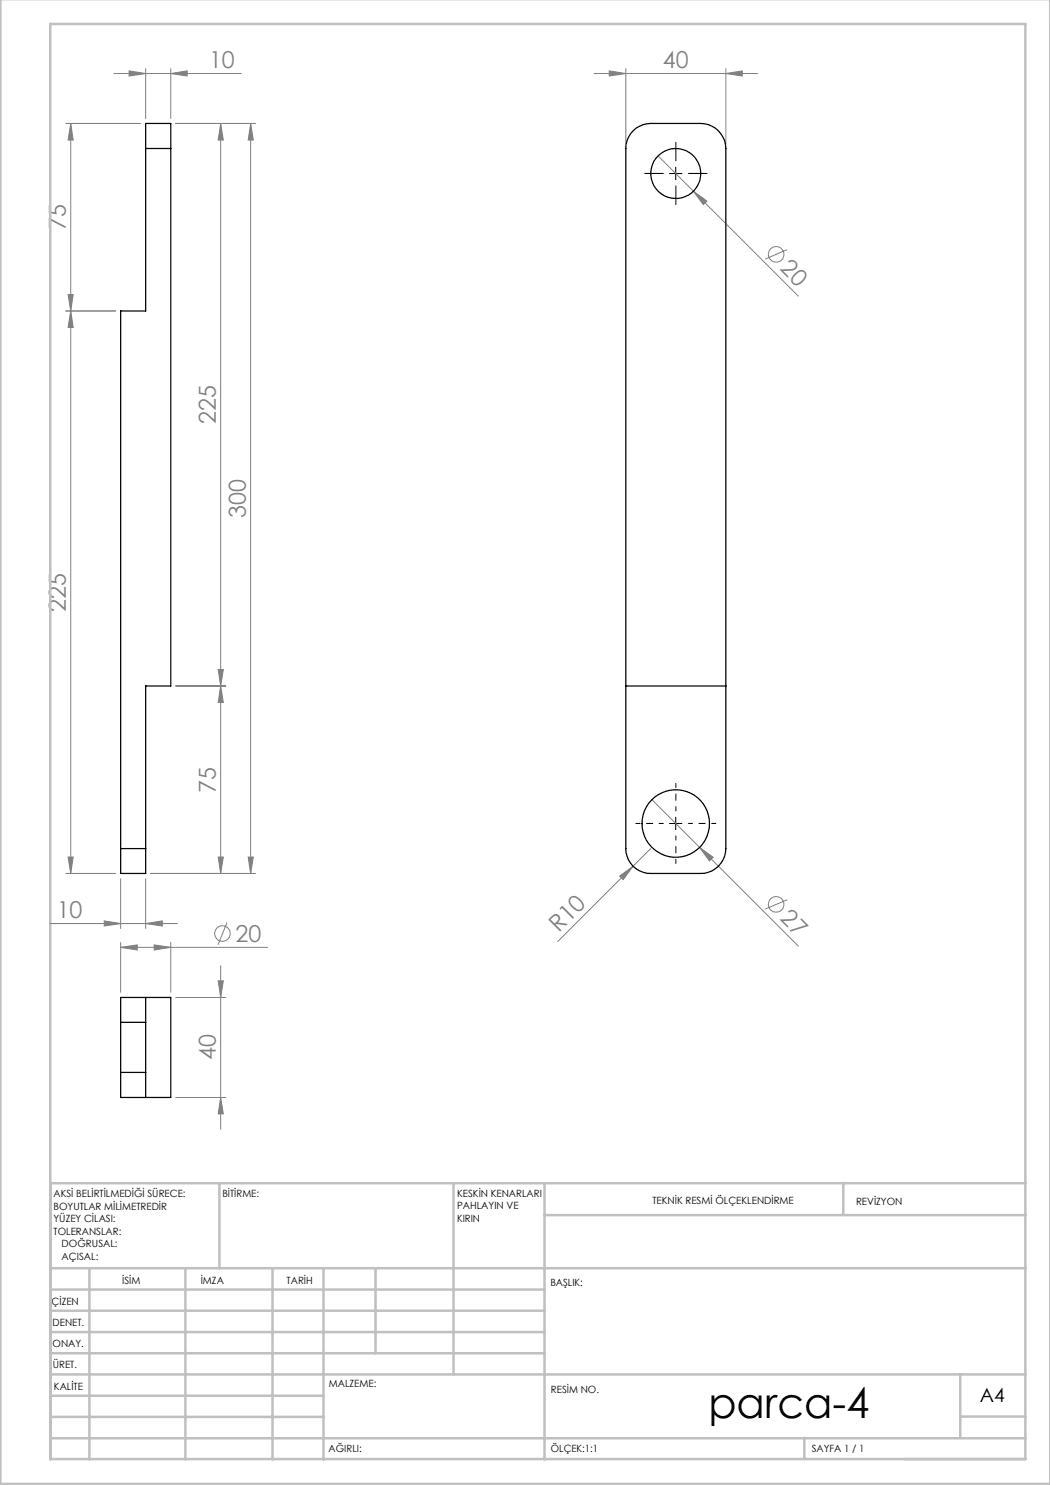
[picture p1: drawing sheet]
<svg xmlns="http://www.w3.org/2000/svg" width="210mm" height="297mm" viewBox="0 0 210 297" stroke-linecap="round" stroke-linejoin="round" font-family="sans-serif">
<g fill="none" stroke="#808080" stroke-width=".2">
<path d="M22.8 14.7h25.5M25.8 14.2l3.3 .5-3.3 .5zM29.1 13.7v10M34.1 14.7l3.3-.5v1zM34.1 13.7v10M118.8 14.7h32.7M121.8 14.2l3.4 .5-3.4 .5zM125.2 13.7v15M145.2 14.7l3.2-.5v1zM145.2 13.7v15M13.2 24.7h15M14.1 24.7l.5 3.3h-1z"/>
<path d="M14.1 24.7v150M35.1 24.7h16.1M44.1 24.7v150M44.1 24.7l.6 3.3h-1.1zM50.1 24.7v150M50.1 24.7l.6 3.3h-1.1zM131.6 31.2l28.1 28M138.7 38.2l2.7 2-.7 .7zM13.6 58.9h1l-.5 3.3zM157.4 49.9l-4.4 1.9M13.2 62.2h9.9M14.1 62.2l.5 3.3h-1z"/>
<path d="M35.1 137.2h10.1M43.6 133.9h1.1l-.6 3.3zM44.1 137.2l.6 3.3h-1.1zM130.4 159.9l9.5 9.6M13.2 174.7h9.9M13.6 171.4h1l-.5 3.3zM24.1 175.7v10M29.1 175.7v10M30.1 174.7h21.1M43.6 171.4h1.1l-.6 3.3zM49.6 171.4h1.1l-.6 3.3zM123.9 175.2l2.7-2-2 2.7z"/>
<path d="M126.6 173.2l-15.1 15.1M130.1 169.7l-3.5 3.5M139.9 169.5l2.7 1.9-.7 .8zM139.9 169.5l19.8 19.7M157.4 179.9l-4.4 1.9M10 184.7h25.5M20.8 184.2l3.3 .5-3.3 .5zM24.1 189.5l3.3-.5v1zM24.1 188.5v10M24.1 189.5h29.4M29.1 184.7l3.4-.5v1zM30.8 189l3.3 .5-3.3 .5z"/>
<path d="M34.1 188.5v10M35.1 199.5h10.1M43.6 196.2h1.1l-.6 3.3zM44.1 193.1v32.7M45.4 184.5l-1.8 4.4M35.1 219.5h10.1M44.1 219.5l.6 3.3h-1.1z"/>
<circle cx="155.2" cy="50.9" r="1.55"/>
<circle cx="44.5" cy="186.7" r="1.55"/>
<circle cx="155.2" cy="180.9" r="1.55"/>
</g>
<path d="M132.7 164.7h-5.5M135.2 162.2v-5.5M135.2 167.2v5.5M137.7 164.7h5.5" fill="none" stroke="#000" stroke-width=".2" stroke-dasharray="15.2 1.3 1.3 1.3" stroke-dashoffset="14.4"/>
<path d="M132.7 34.7h-3.8M135.2 32.2v-3.8M135.2 37.2v3.7M137.7 34.7h3.7" fill="none" stroke="#000" stroke-width=".2" stroke-dasharray="15.2 1.3 1.3 1.3"/>
<path d="M133.9 34.7h2.5M135.1 33.4v2.5M133.9 164.7h2.5M135.1 163.4v2.5" fill="none" stroke="#000" stroke-width=".2"/>
<g fill="none" stroke="#c0c0c0" stroke-width=".5">
<path d="M.1 -.1v296.9h209.9v-296.9M10.1 4.8h195v287h-195zM43.9 236.6v17M90.7 236.6v38.3M108.9 236.6v55.3M168.7 236.6v6.3M205.1 236.6h-195v55.3M10.1 253.6h195M10.1 257.9h98.8M17.9 253.6v38.3M37.1 253.6v38.3M54.5 253.6v38.3"/>
<path d="M64.7 253.6v38.3M75.1 253.6v17M108.9 243h96.2M10.1 270.6h98.8M10.1 266.4h98.8M10.1 262.1h98.8M10.1 279.1h54.6M10.1 274.9h195M192.1 274.8v12.7M10.1 287.7h195M10.1 283.4h54.6M160.9 287.5v4.3"/>
<path d="M192.1 283.3h13"/>
</g>
<g fill="#808080">
<path d="M123.9 175.2l2.7-2-2 2.7z"/>
<path d="M138.7 38.2l2.7 2-.7 .7z"/>
<path d="M139.9 169.5l2.7 1.9-.7 .8z"/>
<path d="M29.1 184.7l3.4-.5v1zM20.8 184.2l3.3 .5-3.3 .5z"/>
<path d="M25.8 14.2l3.3 .5-3.3 .5zM34.1 14.7l3.3-.5v1z"/>
<path d="M121.8 14.2l3.4 .5-3.4 .5zM145.2 14.7l3.2-.5v1z"/>
<path d="M13.6 58.9h1l-.5 3.3zM14.1 24.7l.5 3.3h-1zM44.1 219.5l.6 3.3h-1.1zM43.6 196.2h1.1l-.6 3.3z"/>
<path d="M50.1 24.7l.6 3.3h-1.1zM49.6 171.4h1.1l-.6 3.3zM44.1 24.7l.6 3.3h-1.1zM43.6 133.9h1.1l-.6 3.3zM44.1 137.2l.6 3.3h-1.1zM43.6 171.4h1.1l-.6 3.3zM14.1 62.2l.5 3.3h-1zM13.6 171.4h1l-.5 3.3z"/>
<path d="M24.1 189.5l3.3-.5v1zM30.8 189l3.3 .5-3.3 .5z"/>
</g>
<g fill="none" stroke="#000" stroke-width=".25">
<path d="M29.1 29.7v-5h5v5M29.1 29.7v32.5h-5v107.5M29.1 29.7h5M34.1 29.7v107.5h-5v32.5M126.6 26.2a5.2 5.2 0 0 1 3.5-1.5h10.1a5.1 5.1 0 0 1 5 5v140a5 5 0 0 1-5 5h-10.1a4.9 4.9 0 0 1-4.9-5v-140a5 5 0 0 1 1.4-3.5zM125.2 137.2h20M24.1 169.7v5h5v-5M24.1 169.7h5M29.1 199.5v5M24.1 204.5v-5h10v20h-10v-5M24.1 204.5v10M24.1 214.5h5"/>
<path d="M24.1 204.5h5M29.1 214.5v5M29.1 204.5v10"/>
<circle cx="135.2" cy="34.7" r="5"/>
<circle cx="135.2" cy="164.7" r="6.7"/>
</g>
<text font-size="8.5" x="141.7" y="283.5">parca-4</text>
<g font-size="4.7" fill="#808080">
<text x="41.8" y="13.7">10</text>
<text x="132.6" y="13.7">40</text>
<text x="13.1" y="46" transform="rotate(-90 13.1 46)">75</text>
<text x="155.9" y="53.9" transform="rotate(45 155.9 53.9)">20</text>
<text x="43.1" y="84.8" transform="rotate(-90 43.1 84.8)">225</text>
<text x="49.1" y="103.6" transform="rotate(-90 49.1 103.6)">300</text>
<text x="13.1" y="122.3" transform="rotate(-90 13.1 122.3)">225</text>
<text x="43.1" y="158.5" transform="rotate(-90 43.1 158.5)">75</text>
<text x="11.3" y="183.7">10</text>
<text x="155.9" y="183.9" transform="rotate(45 155.9 183.9)">27</text>
<text x="47.1" y="188.4">20</text>
<text x="111.8" y="186.7" transform="rotate(-45 111.8 186.7)">R10</text>
<text x="43.1" y="212.1" transform="rotate(-90 43.1 212.1)">40</text>
</g>
<text font-size="3.9" x="196" y="280.4">A4</text>
<g font-size="2">
<text x="10.7" y="239.5">AKSİ BELİRTİLMEDİĞİ SÜRECE:</text>
<text x="44.5" y="239.5">BİTİRME:</text>
<text x="91.4" y="239.4">KESKİN KENARLARI</text>
<text x="10.7" y="242">BOYUTLAR MİLİMETREDİR</text>
<text x="10.7" y="244.5">YÜZEY CİLASI:</text>
<text x="91.4" y="241.9">PAHLAYIN VE</text>
<text x="91.4" y="244.4">KIRIN</text>
<text x="130.5" y="240.8">TEKNİK RESMİ ÖLÇEKLENDİRME</text>
<text x="171.2" y="241">REVİZYON</text>
<text x="10.7" y="247">TOLERANSLAR:</text>
<text x="12.3" y="249.5">DOĞRUSAL:</text>
<text x="12.3" y="252">AÇISAL:</text>
<text x="24.4" y="256.9">İSİM</text>
<text x="40.1" y="256.8">İMZA</text>
<text x="57.3" y="256.8">TARİH</text>
<text x="110.1" y="257.1">BAŞLIK:</text>
<text x="10.3" y="260.9">ÇİZEN</text>
<text x="10.5" y="269.3">ONAY.</text>
<text x="10.5" y="265.2">DENET.</text>
<text x="10.6" y="273.6">ÜRET.</text>
<text x="10.8" y="278">KALİTE</text>
<text x="65.8" y="277.4">MALZEME:</text>
<text x="110.2" y="278.5">RESİM NO.</text>
<text x="65.7" y="290.4">AĞIRLI:</text>
<text x="110.2" y="290.5">ÖLÇEK:1:1</text>
<text x="162.4" y="290.4">SAYFA 1 / 1</text>
</g>
</svg>
